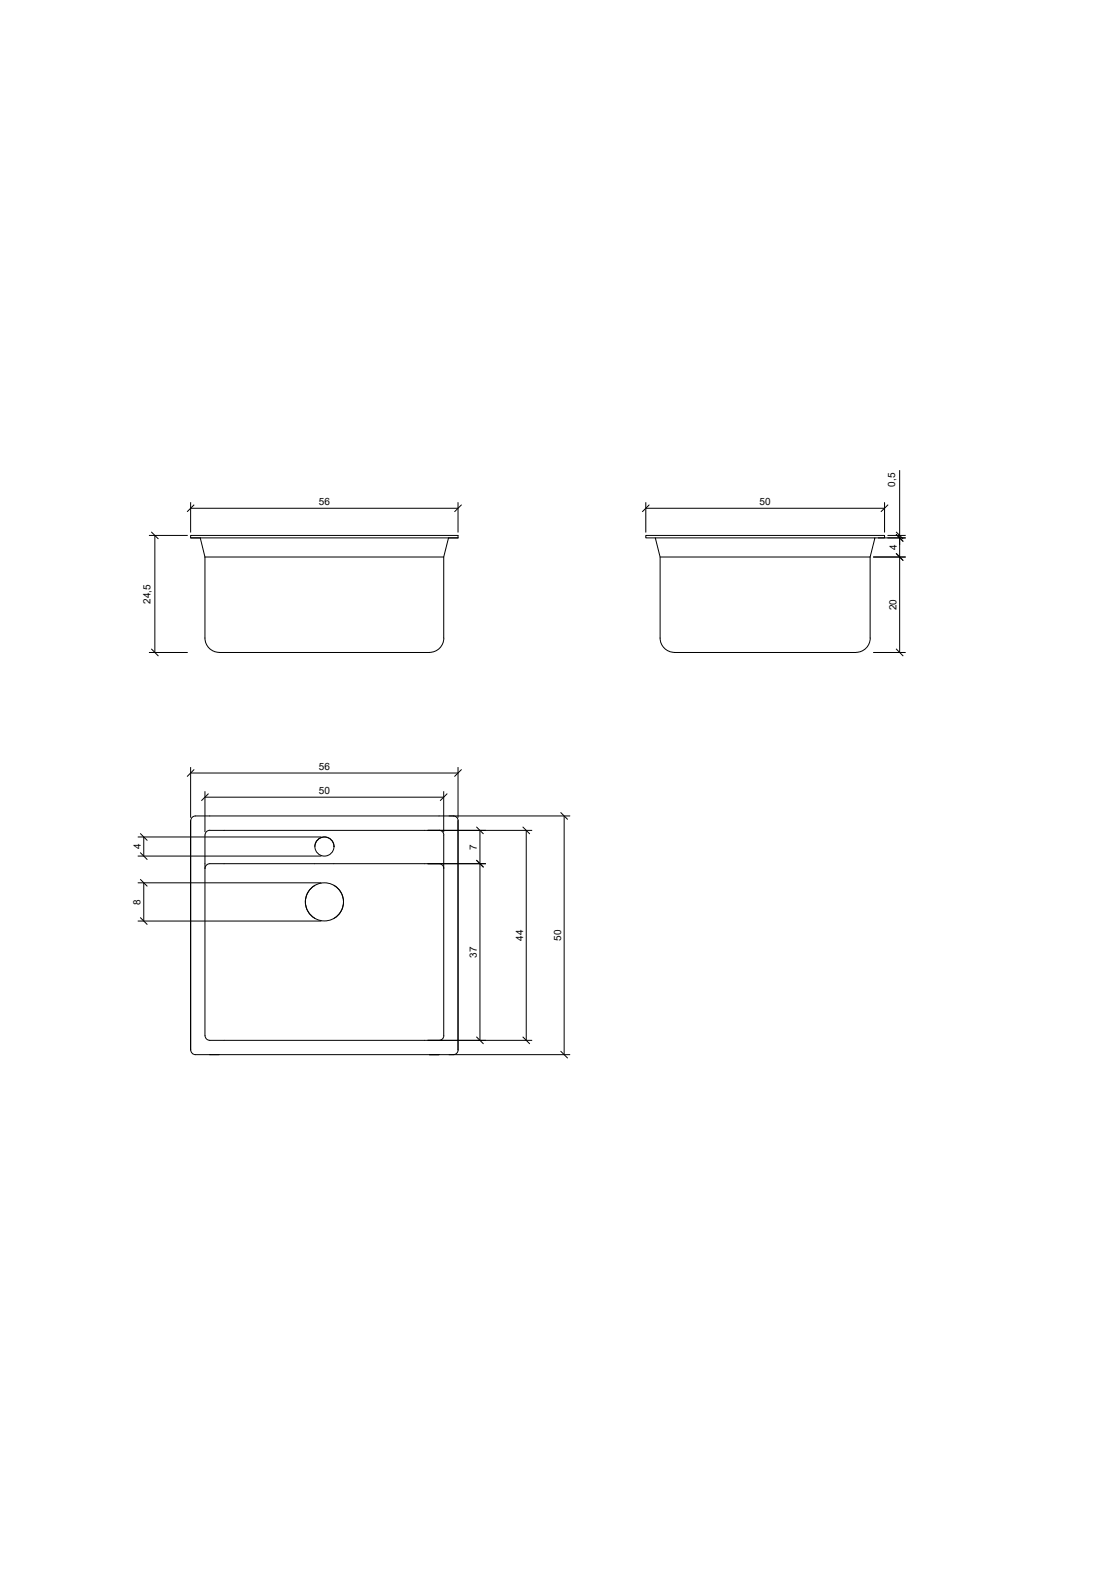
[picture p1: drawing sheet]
<svg xmlns="http://www.w3.org/2000/svg" width="210mm" height="297mm" viewBox="0 0 210 297" stroke-linecap="round" stroke-linejoin="round" font-family="sans-serif">
<!-- layer: L_OGGETTI -->
<g fill="none" stroke="#000" stroke-width=".19">
<path d="M36.1 101.4h50.6v.4h-50.6zM36.1 101.8h1.8l.9 3.7M38.8 105.5v15.3a2.72 2.72 0 0 0 2.7 2.7M38.8 105.5h45.2M84 105.5v15.3a2.72 2.72 0 0 1-2.7 2.7M86.7 101.8h-1.8l-.9 3.7M124 101.8h-1.8v-.4h45.2v.4h-1.8M124.9 105.5h39.8M164.7 105.5l.9-3.7h-41.6l.9 3.7v15.3a2.72 2.72 0 0 0 2.8 2.7M164.7 105.5v15.3a2.72 2.72 0 0 1-2.7 2.7M41.5 123.5h39.8M127.6 123.5h34.4"/>
<path d="M85.8 154.5h-48.8a.94 .94 0 0 0-.9 .9v43.4a.9 .9 0 0 0 .9 .9h48.8M85.8 154.5a.9 .9 0 0 1 .9 .9M86.7 155.4v43.4M38.8 164.4a.9 .9 0 0 1 .9-.9h43.4a.9 .9 0 0 1 .9 .9M59.6 160.3a1.81 1.81 0 0 1 1.8-1.8 1.81 1.81 0 0 1 1.8 1.8M59.6 167.6a3.6 3.6 0 0 0 0 6.3M63.2 167.6a3.6 3.6 0 0 1 0 6.3M38.8 196.1v-38a.86 .86 0 0 1 .9-.9h43.4a.9 .9 0 0 1 .9 .9v38M38.8 196.1a.9 .9 0 0 0 .9 .9h43.4a.9 .9 0 0 0 .9-.9M86.7 198.8a.9 .9 0 0 1-.9 .9"/>
<circle cx="61.4" cy="170.7" r="3.6"/>
<circle cx="61.4" cy="160.3" r="1.81"/>
</g>
<!-- layer: L_QUOTE -->
<g fill="none" stroke="#000" stroke-width=".19">
<path d="M36.1 96.2h50.6M36.1 95.1v5.7M86.7 95.1v5.7M122.2 95.1v5.7M122.2 96.2h45.2M167.4 95.1v5.7M170.3 89v34.5M28.2 101.4h7.3M29.3 101.4v22.1M165.3 105.5h6.1M166.2 101.8h5.2M168 101.4h3.4"/>
<path d="M28.2 123.5h7.3M165.3 123.5h6.1M26.1 158.5h34.7M27.2 158.5v3.6M36.1 145.2v9.6M36.1 146.3h50.6M38.8 149.8v7.7M38.8 150.9h45.2M80.9 157.2h19.8M84 149.8v7.7M84.9 154.5h23M86.7 145.2v9.6"/>
<path d="M90.8 157.2v39.8M99.6 157.2v39.8M106.8 154.5v45.2M26.1 167.1h34.7M26.1 174.4h34.7M26.1 162.1h34.7M27.2 167.1v7.3M80.9 163.5h11.1M80.9 197h19.8M84.9 199.7h23"/>
</g>
<!-- layer: 0 -->
<g fill="none" stroke="#000" stroke-width=".19">
<path d="M36.8 95.5l-1.4 1.4M87.4 95.5l-1.4 1.4M122.9 95.5l-1.3 1.4M168.1 95.5l-1.4 1.4M28.6 100.7l1.4 1.3M169.6 101.2l1.4 1.3M169.6 100.7l1.4 1.3M169.6 104.8l1.4 1.3M28.6 122.8l1.4 1.4M169.6 122.8l1.4 1.4M26.5 157.8l1.4 1.3M36.8 145.7l-1.4 1.3"/>
<path d="M39.5 150.2l-1.4 1.4M84.7 150.2l-1.4 1.4M87.4 145.7l-1.4 1.3M90.2 156.5l1.3 1.4M98.9 156.5l1.4 1.4M106.1 153.8l1.4 1.4M26.5 166.5l1.4 1.3M26.5 173.7l1.4 1.3M26.5 161.4l1.4 1.4M90.2 162.8l1.3 1.4M90.2 196.3l1.3 1.3M98.9 196.3l1.4 1.3"/>
<path d="M106.1 199l1.4 1.3"/>
</g>
<g font-size="1.9">
<text x="60.3" y="95.6">56</text>
<text x="143.8" y="95.6">50</text>
<text x="169.5" y="92.1" transform="rotate(-90 169.5 92.1)">0,5</text>
<text x="169.7" y="104.1" transform="rotate(-90 169.7 104.1)">4</text>
<text x="28.5" y="114.3" transform="rotate(-90 28.5 114.3)">24,5</text>
<text x="169.7" y="115.5" transform="rotate(-90 169.7 115.5)">20</text>
<text x="60.3" y="145.8">56</text>
<text x="60.3" y="150.3">50</text>
<text x="26.6" y="160.8" transform="rotate(-90 26.6 160.8)">4</text>
<text x="90.3" y="160.9" transform="rotate(-90 90.3 160.9)">7</text>
<text x="26.6" y="171.3" transform="rotate(-90 26.6 171.3)">8</text>
<text x="99" y="178.1" transform="rotate(-90 99 178.1)">44</text>
<text x="106.2" y="178.1" transform="rotate(-90 106.2 178.1)">50</text>
<text x="90.2" y="181.3" transform="rotate(-90 90.2 181.3)">37</text>
</g>
</svg>
